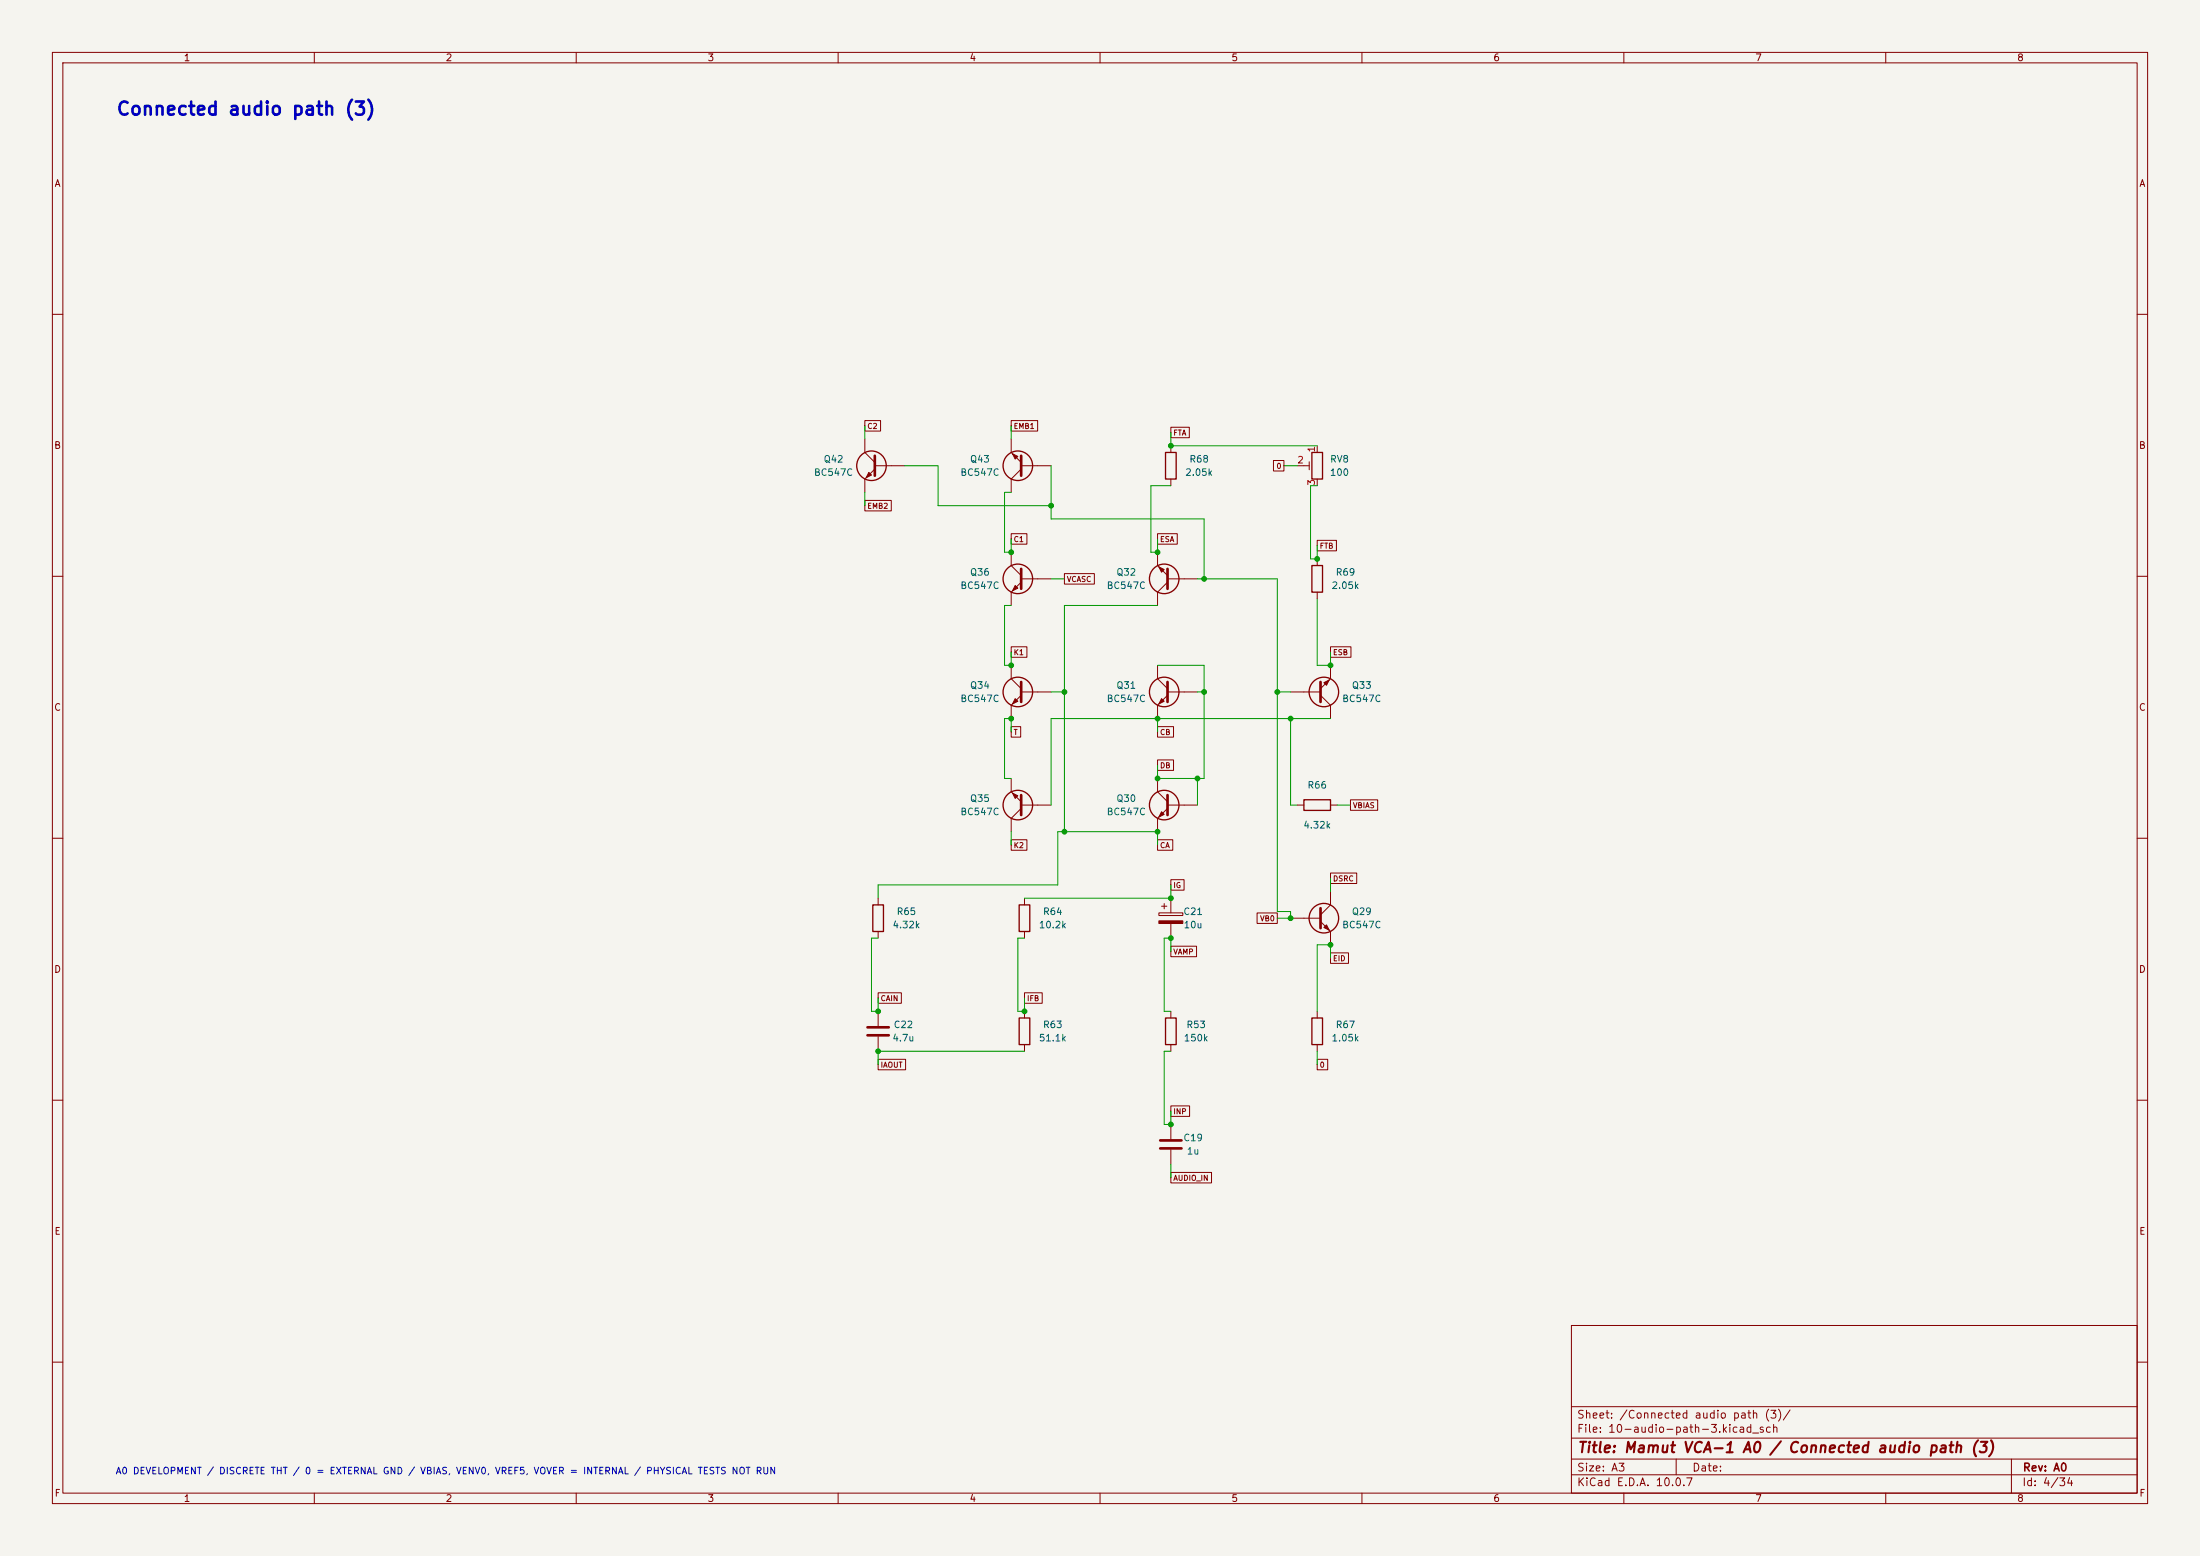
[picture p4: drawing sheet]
<svg xmlns="http://www.w3.org/2000/svg" width="420mm" height="297mm" viewBox="0 0 420 297" stroke-linecap="round" stroke-linejoin="round" font-family="sans-serif">
<path d="M0 0h420v297h-420z" fill="#f5f4ef" stroke="#f5f4ef" stroke-width=".19"/>
<g fill="none" stroke="#840000" stroke-width=".19">
<path d="M10 10h400v277h-400zM12 12h396v273h-396zM60 10v2M110 10v2M160 10v2M210 10v2M260 10v2M310 10v2M360 10v2M10 60h2M408 60h2M165.1 80.3h3v2h-3z"/>
<path d="M165.1 95.5h5.1v2h-5.1zM165.1 83.8v2.6l1.9 1.9M167 88.9h5.7M167 89.5l-1.9 1.9v2.6M193 80.3h5.1v2h-5.1zM193 83.8v2.6l1.9 1.9M194.9 89.5l-1.9 1.9v2.6M194.9 88.9h5.8M223.5 81.5h3.5v2.1h-3.5zM223.5 85.1v1.3M223.5 91.4v1.3M243.1 87.9h2v2h-2z"/>
<path d="M247.6 88.9h2.3M249.9 88.1v1.6M251.5 85.1v1.3M251.5 91.4v1.3M10 110h2M193 101.9h3v2h-3zM193 105.4v2.6l1.9 1.9M194.9 110.5h5.8M194.9 111.1l-1.9 1.9v2.6M203.2 109.5h5.7v2h-5.7zM221 101.9h3.7v2h-3.7zM221 105.4v2.6l1.9 1.9"/>
<path d="M222.9 110.5h5.7M222.9 111.1l-1.9 1.9v2.6M251.5 103.1h3.6v2h-3.6zM251.5 106.7v1.3M251.5 113v1.3M408 110h2M193 123.5h3v2h-3zM193 138.7h1.9v2h-1.9zM193 127v2.5l1.9 1.9M194.9 132.7l-1.9 1.9v2.6M194.9 132.1h5.8M221 138.7h3v2h-3z"/>
<path d="M221 127v2.5l1.9 1.9M222.9 132.7l-1.9 1.9v2.6M222.9 132.1h5.7M246.4 132.1h5.7M252.1 132.7l1.9 1.9v2.6M254 123.5h3.9v2h-3.9zM254 127v2.5l-1.9 1.9M10 160h2M193 148.6v2.5l1.9 1.9M194.9 154.3l-1.9 1.9v2.6M194.9 153.7h5.8M221 145h3v2.1h-3z"/>
<path d="M221 148.6v2.5l1.9 1.9M222.9 153.7h5.7M222.9 154.3l-1.9 1.9v2.6M247.6 153.7h1.3M254 153.7h1.3M257.8 152.7h5.2v2h-5.2zM408 160h2M167.6 171.5v1.2M167.6 177.8v1.3M193 160.3h3v2h-3zM195.6 171.5v1.2M195.6 177.8v1.3"/>
<path d="M221 160.3h2.9v2h-2.9zM221.2 174.2h4.6v.6h-4.6zM221.7 173h1.1M222.2 172.5v1M223.5 167.9h2.5v2h-2.5zM223.5 171.5v2.7M223.5 176.3v2.8M240 174.3h3.8v2h-3.8zM246.4 175.3h5.7M252.1 175.9l1.9 1.9v2.5M254 166.6h5v2h-5zM254 170.2v2.5l-1.9 1.9"/>
<path d="M167.6 189.5h4.5v2h-4.5zM167.6 193v2.8M167.6 197.9v2.8M195.6 189.5h3.4v2h-3.4zM195.6 193v1.3M195.6 199.4v1.3M223.5 180.6h4.9v2h-4.9zM223.5 193v1.3M223.5 199.4v1.3M251.5 193v1.3M251.5 199.4v1.3M254 181.9h3.4v2h-3.4z"/>
<path d="M10 210h2M167.6 202.2h5.3v2h-5.3zM223.5 211.1h3.6v2h-3.6zM223.5 214.6v2.8M223.5 219.5v2.7M251.5 202.2h2v2h-2zM408 210h2M223.5 223.8h7.8v2h-7.8zM300 253h108v32h-108zM10 260h2M300 278.5h108M300 274.5h108"/>
<path d="M300 268.5h108M320 278.5v3M384 278.5v6.5M408 260h2M60 285v2M110 285v2M160 285v2M210 285v2M260 285v2M300 281.5h108M310 285v2M360 285v2"/>
</g>
<g fill="none" stroke="#840000" stroke-width=".51">
<path d="M167 87v3.8M194.9 87v3.8M194.9 108.6v3.8M222.9 108.6v3.8M194.9 130.2v3.8M222.9 130.2v3.8M252.1 130.2v3.8M194.9 151.8v3.8M222.9 151.8v3.8M252.1 173.4v3.8M165.6 197.6h4.1M165.6 196.1h4.1"/>
<path d="M221.5 219.2h4.1M221.5 217.7h4.1"/>
</g>
<g fill="none" stroke="#840000" stroke-width=".25">
<path d="M222.5 86.4h2v5h-2zM250.4 86.4h2.1v5h-2.1zM250.4 108h2.1v5h-2.1zM248.9 152.7h5.1v2h-5.1zM166.6 172.7h2.1v5.1h-2.1zM194.6 172.7h2v5.1h-2zM194.6 194.3h2v5.1h-2zM222.5 194.3h2v5.1h-2zM250.4 194.3h2.1v5.1h-2.1z"/>
<circle cx="166.4" cy="88.9" r="2.82"/>
<circle cx="194.3" cy="88.9" r="2.82"/>
<circle cx="194.3" cy="110.5" r="2.82"/>
<circle cx="222.2" cy="110.5" r="2.82"/>
<circle cx="194.3" cy="132.1" r="2.82"/>
<circle cx="222.2" cy="132.1" r="2.82"/>
<circle cx="252.7" cy="132.1" r="2.82"/>
<circle cx="194.3" cy="153.7" r="2.82"/>
<circle cx="222.2" cy="153.7" r="2.82"/>
<circle cx="252.7" cy="175.3" r="2.82"/>
</g>
<g fill="#840000" stroke="#840000" stroke-width=".19">
<path d="M193.8 111.8l.5 .5-1 .5z"/>
<path d="M221.7 154.9l.5 .5-1 .6z"/>
<path d="M252.7 130.3l1-.5-.5 1z"/>
<path d="M221.7 133.4l.5 .5-1 .5z"/>
<path d="M221.2 108.2l1 .5-.5 .5z"/>
<path d="M165.9 90.2l.5 .5-1 .5z"/>
<path d="M193.3 151.4l1 .5-.5 .5z"/>
<path d="M193.3 86.6l1 .5-.5 .5z"/>
<path d="M193.8 133.4l.5 .5-1 .5z"/>
<path d="M221.2 175.8h4.6v.5h-4.6z"/>
<path d="M252.7 177l.5-.5 .5 1z"/>
</g>
<g fill="none" stroke="#009600" stroke-width=".19">
<path d="M165.1 81.3v2.5M165.1 94v2.5M172.7 88.9h6.4v7.6h21.6M193 94h-1.2v11.4h1.2v-2.5M193 81.3v2.5M200.7 88.9v10.2h29.2v11.4M223.5 92.7h-3.8v12.7h1.3v-2.5M223.5 82.6v2.5h28M245.1 88.9h2.5M251.5 92.7h-1.3v14h1.3v-2.6M193 115.6h-1.2v11.4h1.2v-2.5M200.7 110.5h2.5"/>
<path d="M221 115.6h-17.8v43.2M228.6 110.5h15.2v63.5h2.6v1.3h-2.6M251.5 114.3v12.7h2.5v-2.5M193 139.7v-2.5h-1.2v11.4h1.2M200.7 132.1h2.5M221 127h8.9v21.6h-8.9v-2.5M221 137.2v2.5M228.6 132.1h1.3M243.8 132.1h2.6M246.4 137.2v16.5h1.2M254 137.2h-53.3v16.5M193 158.8v2.5"/>
<path d="M228.6 148.6v5.1M255.3 153.7h2.5M167.6 179.1h-1.2v13.9h1.2v-2.5M195.6 179.1h-1.3v13.9h1.3v-2.5M221 161.3v-2.5h-19.1v10.1h-34.3v2.6M223.5 168.9v2.6h-27.9M254 167.6v2.6M223.5 181.6v-2.5h-1.3v13.9h1.3M254 182.9v-2.6h-2.5v12.7M195.6 200.7h-28v2.5M223.5 200.7h-1.3v13.9h1.3v-2.5M251.5 200.7v2.5"/>
<path d="M223.5 222.2v2.6"/>
</g>
<g fill="#009600" stroke="#009600" stroke-width=".19">
<circle cx="203.2" cy="158.8" r=".46"/>
<circle cx="221" cy="158.8" r=".46"/>
<circle cx="221" cy="148.6" r=".46"/>
<circle cx="167.6" cy="193" r=".46"/>
<circle cx="167.6" cy="200.7" r=".46"/>
<circle cx="193" cy="137.2" r=".46"/>
<circle cx="221" cy="137.2" r=".46"/>
<circle cx="246.4" cy="137.2" r=".46"/>
<circle cx="243.8" cy="132.1" r=".46"/>
<circle cx="229.9" cy="132.1" r=".46"/>
<circle cx="228.6" cy="148.6" r=".46"/>
<circle cx="254" cy="127" r=".46"/>
<circle cx="251.5" cy="106.7" r=".46"/>
<circle cx="229.9" cy="110.5" r=".46"/>
<circle cx="193" cy="105.4" r=".46"/>
<circle cx="200.7" cy="96.5" r=".46"/>
<circle cx="221" cy="105.4" r=".46"/>
<circle cx="223.5" cy="85.1" r=".46"/>
<circle cx="203.2" cy="132.1" r=".46"/>
<circle cx="193" cy="127" r=".46"/>
<circle cx="223.5" cy="171.5" r=".46"/>
<circle cx="223.5" cy="179.1" r=".46"/>
<circle cx="254" cy="180.3" r=".46"/>
<circle cx="246.4" cy="175.3" r=".46"/>
<circle cx="195.6" cy="193" r=".46"/>
<circle cx="223.5" cy="214.6" r=".46"/>
</g>
<text font-size="2.5" fill="#0000c2" x="22.1" y="22.6">Connected audio path (3)</text>
<text font-size="2" fill="#840000" x="301" y="277.8">Title: Mamut VCA-1 A0 / Connected audio path (3)</text>
<g font-size="1.5" fill="#840000">
<text x="300.9" y="273.8">File: 10-audio-path-3.kicad_sch</text>
<text x="300.9" y="271.1">Sheet: /Connected audio path (3)/</text>
<text x="300.9" y="281.2">Size: A3</text>
<text x="322.9" y="281.2">Date:</text>
<text x="386" y="281.2">Rev: A0</text>
<text x="300.9" y="284">KiCad E.D.A. 10.0.7</text>
<text x="385.9" y="284">Id: 4/34</text>
</g>
<g font-size="1.3" fill="#840000">
<text x="35" y="12">1</text>
<text x="85" y="12">2</text>
<text x="135" y="12">3</text>
<text x="185" y="12">4</text>
<text x="235" y="12">5</text>
<text x="285" y="12">6</text>
<text x="335" y="12">7</text>
<text x="385" y="12">8</text>
<text x="10.3" y="36">A</text>
<text x="408.3" y="36">A</text>
<text x="10.2" y="86">B</text>
<text x="408.2" y="86">B</text>
<text x="10.2" y="136">C</text>
<text x="408.2" y="136">C</text>
<text x="10.2" y="186">D</text>
<text x="408.2" y="186">D</text>
<text x="10.3" y="236">E</text>
<text x="408.3" y="236">E</text>
<text x="10.3" y="286">F</text>
<text x="35" y="287">1</text>
<text x="85" y="287">2</text>
<text x="135" y="287">3</text>
<text x="185" y="287">4</text>
<text x="235" y="287">5</text>
<text x="285" y="287">6</text>
<text x="335" y="287">7</text>
<text x="385" y="287">8</text>
<text x="408.3" y="286">F</text>
</g>
<g font-size="1.3" fill="#006464">
<text x="157.1" y="88.6">Q42</text>
<text x="185.1" y="88.6">Q43</text>
<text x="226.9" y="88.6">R68</text>
<text x="253.8" y="88.6">RV8</text>
<text x="155.3" y="91.1">BC547C</text>
<text x="183.2" y="91.1">BC547C</text>
<text x="226.2" y="91.1">2.05k</text>
<text x="253.8" y="91.1">100</text>
<text x="183.2" y="112.7">BC547C</text>
<text x="185.1" y="110.2">Q36</text>
<text x="211.2" y="112.7">BC547C</text>
<text x="213" y="110.2">Q32</text>
<text x="254.1" y="112.7">2.05k</text>
<text x="254.9" y="110.2">R69</text>
<text x="185.1" y="131.8">Q34</text>
<text x="213" y="131.8">Q31</text>
<text x="258" y="131.8">Q33</text>
<text x="183.2" y="134.3">BC547C</text>
<text x="211.2" y="134.3">BC547C</text>
<text x="256.1" y="134.3">BC547C</text>
<text x="183.2" y="155.9">BC547C</text>
<text x="185.1" y="153.4">Q35</text>
<text x="211.2" y="155.9">BC547C</text>
<text x="213" y="153.4">Q30</text>
<text x="249.5" y="150.8">R66</text>
<text x="248.7" y="158.4">4.32k</text>
<text x="170.3" y="177.5">4.32k</text>
<text x="171.1" y="175">R65</text>
<text x="198.2" y="177.5">10.2k</text>
<text x="199" y="175">R64</text>
<text x="225.8" y="175">C21</text>
<text x="225.9" y="177.5">10u</text>
<text x="256.1" y="177.5">BC547C</text>
<text x="258" y="175">Q29</text>
<text x="170.5" y="196.5">C22</text>
<text x="199" y="196.5">R63</text>
<text x="226.4" y="196.5">R53</text>
<text x="254.9" y="196.5">R67</text>
<text x="170.3" y="199.1">4.7u</text>
<text x="198.2" y="199.1">51.1k</text>
<text x="225.9" y="199.1">150k</text>
<text x="254.1" y="199.1">1.05k</text>
<text x="225.8" y="218.1">C19</text>
<text x="226.5" y="220.7">1u</text>
</g>
<g font-size="1.3" fill="#a90000">
<text x="247.6" y="88.8">2</text>
<text x="251.3" y="86.5" transform="rotate(-90 251.3 86.5)">1</text>
<text x="251.3" y="92.8" transform="rotate(-90 251.3 92.8)">3</text>
</g>
<text font-size="1.3" fill="#0000c2" x="22" y="281.7">A0 DEVELOPMENT / DISCRETE THT / 0 = EXTERNAL GND / VBIAS, VENV0, VREF5, VOVER = INTERNAL / PHYSICAL TESTS NOT RUN</text>
<g font-size="1" fill="#840000">
<text x="165.5" y="82.1">C2</text>
<text x="193.4" y="82.1">EMB1</text>
<text x="223.9" y="83.4">FTA</text>
<text x="243.6" y="89.7">0</text>
<text x="165.5" y="97.3">EMB2</text>
<text x="193.4" y="103.7">C1</text>
<text x="221.4" y="103.7">ESA</text>
<text x="251.8" y="105">FTB</text>
<text x="203.6" y="111.3">VCASC</text>
<text x="193.4" y="125.3">K1</text>
<text x="254.4" y="125.3">ESB</text>
<text x="193.4" y="140.5">T</text>
<text x="221.4" y="140.5">CB</text>
<text x="221.4" y="146.9">DB</text>
<text x="258.2" y="154.5">VBIAS</text>
<text x="193.4" y="162.1">K2</text>
<text x="221.4" y="162.1">CA</text>
<text x="223.9" y="169.7">IG</text>
<text x="254.4" y="168.5">DSRC</text>
<text x="240.5" y="176.1">VB0</text>
<text x="223.9" y="182.4">VAMP</text>
<text x="254.4" y="183.7">EID</text>
<text x="168" y="191.3">CAIN</text>
<text x="196" y="191.3">IFB</text>
<text x="168" y="204">IAOUT</text>
<text x="251.8" y="204">0</text>
<text x="223.9" y="212.9">INP</text>
<text x="223.9" y="225.6">AUDIO_IN</text>
</g>
</svg>
